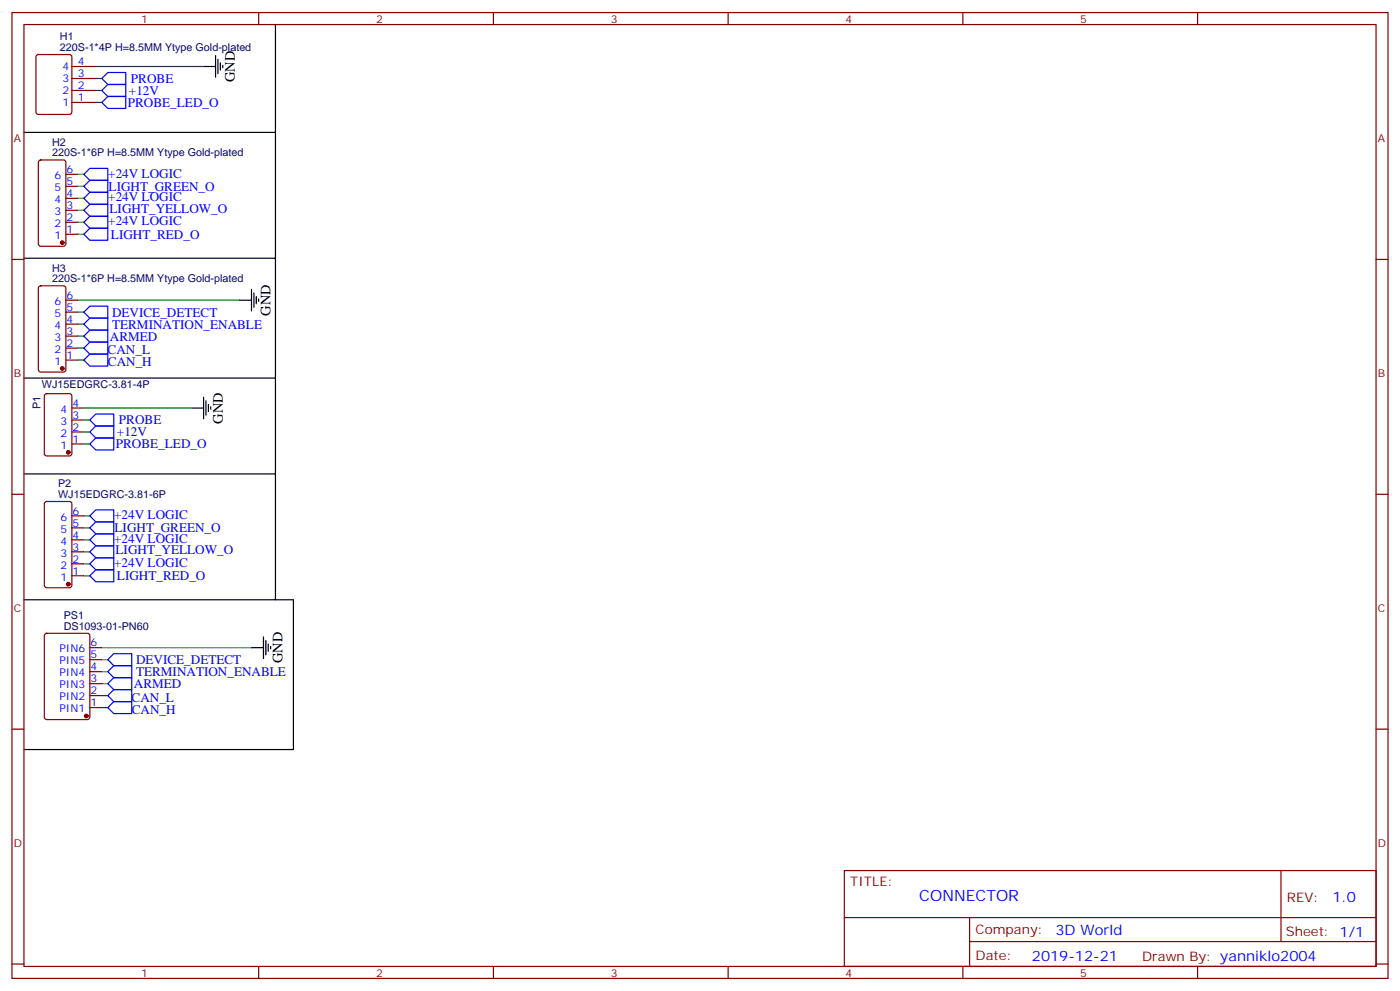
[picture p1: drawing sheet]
<svg xmlns="http://www.w3.org/2000/svg" width="412mm" height="292mm" viewBox="0 0 412 292" stroke-linecap="round" stroke-linejoin="round" font-family="sans-serif">
<g fill="none" stroke="#000" stroke-width=".35">
<path d="M60 19.6h3.5M63.5 16.4v6.4M64.2 17.5v4.2M64.9 18.5v2.1M65.6 19.2v.7M81.1 7.2v31.8h-74M81.1 39v37h-74M81.1 76v35.3h-74M70.6 88.4h3.5M74.1 85.2v6.3M74.8 86.3v4.2M75.5 87.3v2.1"/>
<path d="M76.2 88v.7M60 116.9v6.4M60.7 118v4.2M61.4 119.1v2.1M62.1 119.8v.7M81.1 111.3v28.2h-74M56.4 120.1h3.6M81.1 139.5v37.1h-74M81.1 176.6h5.3v44.1h-79.3M74.1 190.7h3.5M77.6 187.5v6.4M78.3 188.6v4.2"/>
<path d="M79 189.6v2.1M79.7 190.3v.7"/>
</g>
<g fill="none" stroke="#870000" stroke-width=".35">
<path d="M3.5 3.7h405.4v284.3h-405.4zM7.1 7.2h398.2v277.3h-398.2zM10.8 16.3l.5-.2h9.2l.6 .4 .1 16.5-.5 .6-9.4 .1-.7-.5v-16.4zM21.2 19.6h7M76.2 3.7v3.5M145.3 3.7v3.5M214.5 3.7v3.5M283.6 3.7v3.5M352.8 3.7v3.5M21.2 30.2h7M21.2 26.6h7M21.2 23.1h7"/>
<path d="M11.5 47.3l.5-.2h6.7l.6 .4 .1 24.3-.5 .6-6.9 .1-.7-.5v-24.2zM19.4 58.4h3.5M19.4 54.9h3.5M19.4 51.3h3.5M3.5 76.4h3.6M19.4 69h3.5M19.4 65.4h3.5M19.4 61.9h3.5M405.3 76.4h3.6M11.5 84.3l.5-.2h6.7l.6 .5 .1 24.2-.5 .7h-6.9l-.7-.4v-24.3zM19.4 99h3.5M19.4 95.4h3.5"/>
<path d="M19.4 91.9h3.5M19.4 88.4h3.5M13.3 116.1l.5-.2h6.7l.6 .4 .1 17.2-.5 .7h-6.9l-.7-.4v-17.2zM19.4 106h3.5M19.4 102.5h3.5M21.2 130.7h3.5M21.2 127.2h3.5M21.2 123.6h3.5M21.2 120.1h3.5M3.5 145.5h3.6M13.3 147.8l.5-.2h6.7l.6 .5 .1 24.2-.5 .7h-6.9l-.7-.4v-24.3zM21.2 158.9h3.5"/>
<path d="M21.2 155.4h3.5M21.2 151.9h3.5M405.3 145.5h3.6M21.2 169.5h3.5M21.2 166h3.5M21.2 162.5h3.5M13.3 186.6l.5-.2h12l.6 .5 .1 24.2-.5 .7h-12.2l-.7-.4v-24.3zM26.5 197.7h3.5M26.5 194.2h3.5M26.5 190.7h3.5M3.5 214.7h3.6M26.5 208.3h3.5"/>
<path d="M26.5 204.8h3.5M26.5 201.3h3.5M405.3 214.7h3.6M248.7 256.3h156.6v28.2h-156.6zM377.3 256.3v20.9M248.7 270.1h156.5M285.6 277.2h119.6M285.6 270.1v14.2M3.5 283.8h3.6M76.2 284.5v3.5M145.3 284.5v3.5M214.5 284.5v3.5"/>
<path d="M283.6 284.5v3.5M352.8 284.5v3.5M405.3 283.8h3.6"/>
</g>
<g fill="#870000" stroke="#870000" stroke-width=".35">
<circle cx="18.3" cy="71.4" r=".53"/>
<circle cx="18.3" cy="108.5" r=".53"/>
<circle cx="20.1" cy="172" r=".53"/>
<circle cx="25.4" cy="210.8" r=".53"/>
<circle cx="20.1" cy="133.2" r=".53"/>
</g>
<g fill="none" stroke="#00f" stroke-width=".35">
<path d="M31.7 28.4h5.3v3.5h-5.3l-1.7-1.7zM31.7 24.9h5.3v3.5h-5.3l-1.7-1.8zM31.7 21.3h5.3v3.6h-5.3l-1.7-1.8zM24.7 58.4l1.8-1.8h5.2v3.5h-5.2zM24.7 54.9l1.8-1.8h5.2v3.5h-5.2zM24.7 51.3l1.8-1.7h5.2v3.5h-5.2zM24.7 69l1.8-1.8h5.2v3.5h-5.2zM24.7 61.9l1.8-1.8h5.2v3.6h-5.2zM26.5 63.7h5.2v3.5h-5.2l-1.8-1.8zM24.7 95.4l1.8-1.7h5.2v3.5h-5.2zM24.7 91.9l1.8-1.8h5.2v3.6h-5.2zM26.5 97.2h5.2v3.5h-5.2l-1.8-1.7z"/>
<path d="M24.7 106l1.8-1.8h5.2v3.6h-5.2zM24.7 102.5l1.8-1.8h5.2v3.5h-5.2zM26.5 123.6l1.7-1.7h5.3v3.5h-5.3zM26.5 127.2l1.7-1.8h5.3v3.5h-5.3zM26.5 130.7l1.7-1.8h5.3v3.6h-5.3zM26.5 151.9l1.7-1.8h5.3v3.5h-5.3zM26.5 155.4l1.7-1.8h5.3v3.6h-5.3zM26.5 158.9l1.7-1.7h5.3v3.5h-5.3zM26.5 162.5l1.7-1.8h5.3v3.5h-5.3zM26.5 166l1.7-1.8h5.3v3.5h-5.3zM26.5 169.5l1.7-1.8h5.3v3.6h-5.3zM31.7 194.2l1.8-1.8h5.3v3.6h-5.3z"/>
<path d="M31.7 197.7l1.8-1.7h5.3v3.5h-5.3zM31.7 204.8l1.8-1.8h5.3v3.6h-5.3zM31.7 201.3l1.8-1.8h5.3v3.5h-5.3zM31.7 208.3l1.8-1.7h5.3v3.5h-5.3z"/>
</g>
<g fill="none" stroke="#008700" stroke-width=".35">
<path d="M28.2 19.6h31.8M28.2 30.2h1.8M28.2 26.6h1.8M28.2 23.1h1.8M22.9 51.3h1.8M22.9 54.9h1.8M22.9 58.4h1.8M22.9 61.9h1.8M22.9 65.4h1.8M22.9 69h1.8M22.9 91.9h1.8M22.9 95.4h1.8"/>
<path d="M22.9 99h1.8M22.9 88.4h47.7M22.9 102.5h1.8M22.9 106h1.8M24.7 123.6h1.8M24.7 127.2h1.8M24.7 130.7h1.8M24.7 120.1h31.7M24.7 151.9h1.8M24.7 155.4h1.8M24.7 158.9h1.8M24.7 162.5h1.8"/>
<path d="M24.7 166h1.8M24.7 169.5h1.8M30 194.2h1.7M30 197.7h1.7M30 190.7h44.1M30 204.8h1.7M30 201.3h1.7M30 208.3h1.7"/>
</g>
<text font-size="4.6" fill="#00f" x="270.8" y="265.3">CONNECTOR</text>
<g font-size="4.2">
<text x="69.1" y="24.2" transform="rotate(-90 69.1 24.2)">GND</text>
<text x="79.7" y="92.9" transform="rotate(-90 79.7 92.9)">GND</text>
<text x="65.6" y="124.7" transform="rotate(-90 65.6 124.7)">GND</text>
<text x="83.3" y="195.3" transform="rotate(-90 83.3 195.3)">GND</text>
</g>
<g font-size="4.2" fill="#00f">
<text x="392.5" y="265.6">1.0</text>
<text x="310.9" y="275.1">3D World</text>
<text x="304" y="282.9">2019-12-21</text>
</g>
<g font-size="3.9" fill="#00f">
<text x="38" y="27.8">+12V</text>
<text x="38.6" y="24.3">PROBE</text>
<text x="37.7" y="31.4">PROBE_LED_O</text>
<text x="31.9" y="52.3">+24V LOGIC</text>
<text x="31.9" y="59.3">+24V LOGIC</text>
<text x="32" y="56.1">LIGHT_GREEN_O</text>
<text x="32.3" y="62.7">LIGHT_YELLOW_O</text>
<text x="31.9" y="66.4">+24V LOGIC</text>
<text x="32.7" y="70.2">LIGHT_RED_O</text>
<text x="33" y="93.3">DEVICE_DETECT</text>
<text x="32.4" y="100.4">ARMED</text>
<text x="33" y="96.8">TERMINATION_ENABLE</text>
<text x="31.7" y="104.3">CAN_L</text>
<text x="31.8" y="107.9">CAN_H</text>
<text x="35" y="124.9">PROBE</text>
<text x="34.1" y="132">PROBE_LED_O</text>
<text x="34.5" y="128.4">+12V</text>
<text x="33.6" y="152.8">+24V LOGIC</text>
<text x="33.6" y="159.9">+24V LOGIC</text>
<text x="33.8" y="156.7">LIGHT_GREEN_O</text>
<text x="33.6" y="166.9">+24V LOGIC</text>
<text x="34" y="163.2">LIGHT_YELLOW_O</text>
<text x="34.5" y="170.8">LIGHT_RED_O</text>
<text x="40.1" y="195.6">DEVICE_DETECT</text>
<text x="39.4" y="202.7">ARMED</text>
<text x="40.1" y="199.1">TERMINATION_ENABLE</text>
<text x="38.8" y="206.6">CAN_L</text>
<text x="38.8" y="210.2">CAN_H</text>
</g>
<g font-size="3.9" fill="#800">
<text x="250.5" y="260.9">TITLE:</text>
<text x="379.1" y="265.6">REV:</text>
<text x="287.4" y="275.1">Company:</text>
<text x="378.7" y="275.7">Sheet: 1/1</text>
<text x="287.4" y="282.8">Date:</text>
<text x="336.4" y="282.8">Drawn By: yanniklo2004</text>
</g>
<g font-size="3.2" fill="#000080">
<text x="17.7" y="11.8">H1</text>
<text x="17.6" y="15">220S-1*4P H=8.5MM Ytype Gold-plated</text>
<text x="15.4" y="46">220S-1*6P H=8.5MM Ytype Gold-plated</text>
<text x="15.4" y="42.9">H2</text>
<text x="15.4" y="83.1">220S-1*6P H=8.5MM Ytype Gold-plated</text>
<text x="15.4" y="80">H3</text>
<text x="12.4" y="114.3">WJ15EDGRC-3.81-4P</text>
<text x="11.9" y="120.5" transform="rotate(-90 11.9 120.5)">P1</text>
<text x="17.1" y="143.5">P2</text>
<text x="17.1" y="146.6">WJ15EDGRC-3.81-6P</text>
<text x="18.8" y="185.4">DS1093-01-PN60</text>
<text x="18.8" y="182.3">PS1</text>
</g>
<g font-size="3.2" fill="#800">
<text x="41.6" y="6.7">1</text>
<text x="110.8" y="6.7">2</text>
<text x="179.9" y="6.7">3</text>
<text x="249.1" y="6.7">4</text>
<text x="318.2" y="6.7">5</text>
<text x="4.1" y="41.8">A</text>
<text x="405.9" y="41.8">A</text>
<text x="4.1" y="110.9">B</text>
<text x="405.9" y="110.9">B</text>
<text x="4.1" y="180.1">C</text>
<text x="405.9" y="180.1">C</text>
<text x="4.1" y="249.2">D</text>
<text x="405.9" y="249.2">D</text>
<text x="41.6" y="287.5">1</text>
<text x="110.8" y="287.5">2</text>
<text x="179.9" y="287.5">3</text>
<text x="249.1" y="287.5">4</text>
<text x="318.2" y="287.5">5</text>
</g>
<g font-size="3.2" fill="#00f">
<text x="18.4" y="20.6">4</text>
<text x="22.9" y="22.8">3</text>
<text x="22.9" y="19.2">4</text>
<text x="18.4" y="27.7">2</text>
<text x="18.4" y="24.2">3</text>
<text x="22.9" y="29.8">1</text>
<text x="22.9" y="26.3">2</text>
<text x="18.4" y="31.2">1</text>
<text x="16.1" y="52.7">6</text>
<text x="19.6" y="51">6</text>
<text x="16.1" y="59.8">4</text>
<text x="16.1" y="56.3">5</text>
<text x="19.6" y="58">4</text>
<text x="19.6" y="54.5">5</text>
<text x="16.1" y="63.3">3</text>
<text x="19.6" y="65.1">2</text>
<text x="19.6" y="61.6">3</text>
<text x="16.1" y="70.4">1</text>
<text x="16.1" y="66.9">2</text>
<text x="19.6" y="68.6">1</text>
<text x="16.1" y="89.8">6</text>
<text x="19.6" y="88">6</text>
<text x="16.1" y="93.3">5</text>
<text x="19.6" y="95.1">4</text>
<text x="19.6" y="91.5">5</text>
<text x="16.1" y="100.4">3</text>
<text x="16.1" y="96.8">4</text>
<text x="19.6" y="98.6">3</text>
<text x="16.1" y="107.4">1</text>
<text x="16.1" y="103.9">2</text>
<text x="19.6" y="105.7">1</text>
<text x="19.6" y="102.1">2</text>
<text x="21.3" y="119.8">4</text>
<text x="17.8" y="125.1">3</text>
<text x="17.8" y="121.5">4</text>
<text x="21.3" y="123.3">3</text>
<text x="17.8" y="128.6">2</text>
<text x="21.3" y="130.4">1</text>
<text x="21.3" y="126.8">2</text>
<text x="17.8" y="132.1">1</text>
<text x="17.8" y="153.3">6</text>
<text x="21.3" y="155">5</text>
<text x="21.3" y="151.5">6</text>
<text x="17.8" y="160.3">4</text>
<text x="17.8" y="156.8">5</text>
<text x="21.3" y="158.6">4</text>
<text x="17.8" y="167.4">2</text>
<text x="17.8" y="163.9">3</text>
<text x="21.3" y="165.6">2</text>
<text x="21.3" y="162.1">3</text>
<text x="17.8" y="170.9">1</text>
<text x="21.3" y="169.2">1</text>
<text x="26.6" y="190.3">6</text>
<text x="17.5" y="195.6">PIN5</text>
<text x="17.5" y="192.1">PIN6</text>
<text x="26.6" y="197.4">4</text>
<text x="26.6" y="193.9">5</text>
<text x="17.5" y="202.7">PIN3</text>
<text x="17.5" y="199.1">PIN4</text>
<text x="26.6" y="200.9">3</text>
<text x="17.5" y="209.7">PIN1</text>
<text x="17.5" y="206.2">PIN2</text>
<text x="26.6" y="208">1</text>
<text x="26.6" y="204.4">2</text>
</g>
</svg>
